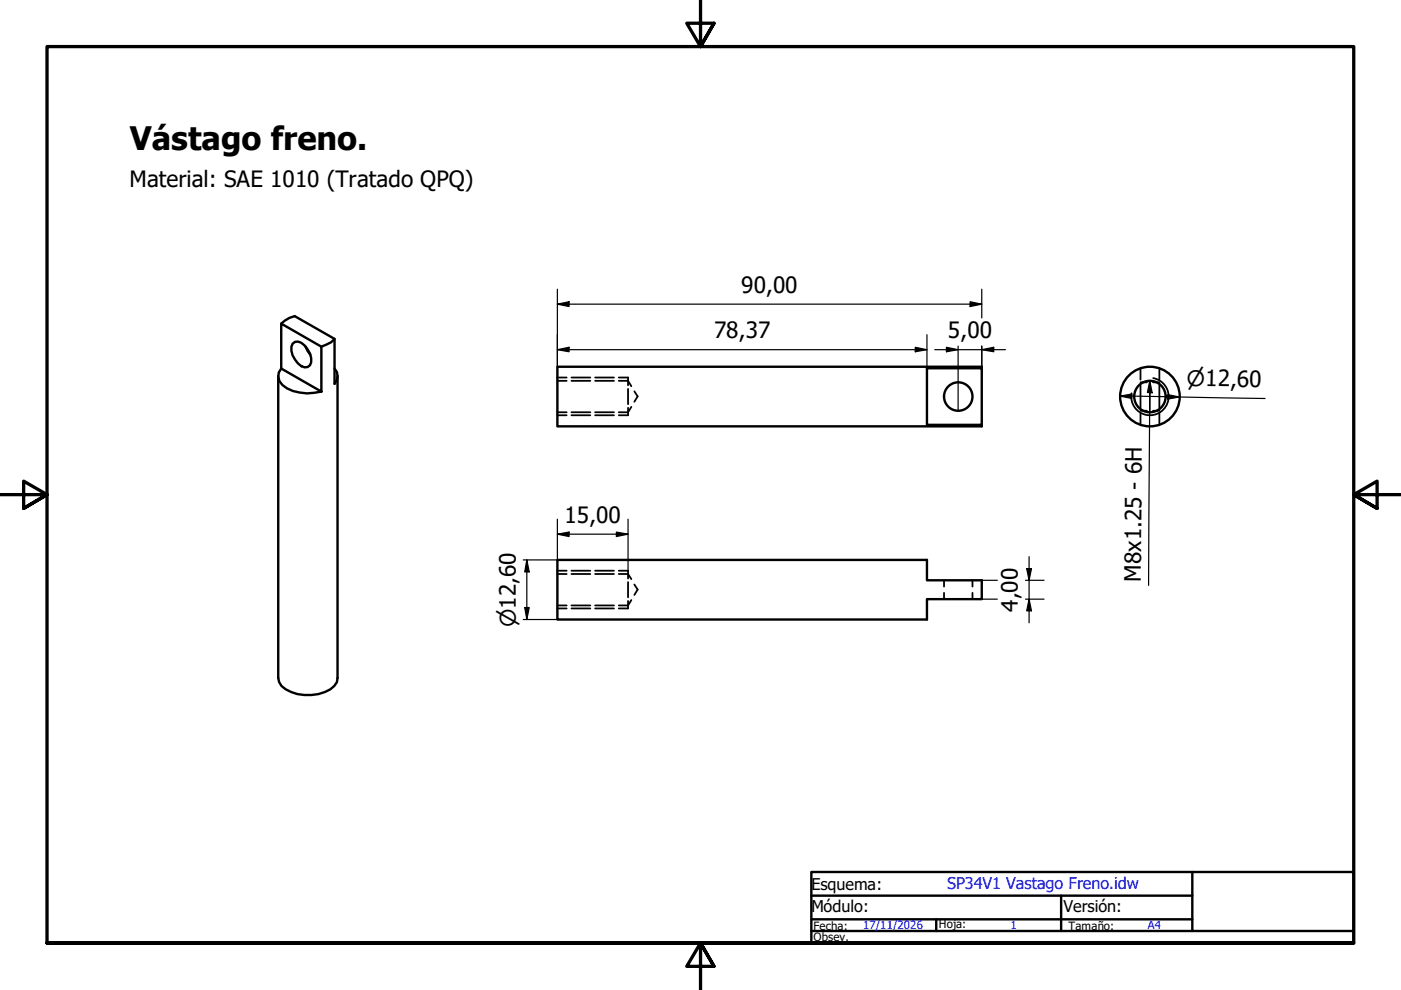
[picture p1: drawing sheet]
<svg xmlns="http://www.w3.org/2000/svg" width="297mm" height="210mm" viewBox="0 0 297 210" stroke-linecap="round" stroke-linejoin="round" font-family="sans-serif">
<!-- layer: Visible (ISO) -->
<g fill="none" stroke="#000" stroke-width=".51">
<path d="M59 79.7v64a3.5 3.5 0 0 0 2.7 3 9.8 9.8 0 0 0 8.3-.6l.9-.6 .5-.9 .2-.9v-64M59.6 68.6l1.7-1.2 1.2-.4 8.4 4.9v9.5a2.38 2.38 0 0 0 0-3.3M59.6 68.6l8.5 4.9v9.5l-8.5-4.9zM59.6 78.1a2.4 2.4 0 0 0 .3 3.5 9.5 9.5 0 0 0 8.2 1.4M62 72.9a1.63 1.63 0 0 1 2.6 .4 3.9 3.9 0 0 1 1.1 4.1 1.63 1.63 0 0 1-2.5-.3 3.9 3.9 0 0 1-1.2-4.2zM64.8 73.4l1 1.8M70.9 71.9l-.7 .7-2.1 .9M196.5 78.1h11.7v12h-11.7zM208.2 78.1v-.3h-90v12.6h90v-.3M118.2 118.7h78.3v4.3h11.7v4h-11.7v4.4h-78.3z"/>
<circle cx="203.2" cy="84.1" r="3"/>
<circle cx="243.8" cy="84.1" r="3.3"/>
<circle cx="243.8" cy="84.1" r="6.3"/>
</g>
<!-- layer: Hidden (ISO) -->
<g fill="none" stroke="#000" stroke-width=".38">
<path d="M241.8 78.1v2.4M245.8 78.1v2.4M118.2 87.4h1.9M118.2 80.7h1.9M118.2 88h1.9M118.2 80h1.9M121.2 87.4h4M121.2 80.7h4M121.2 88h4M121.2 80h4M126.2 87.4h4M126.2 80.7h4"/>
<path d="M126.2 88h4M126.2 80h4M131.2 80.7h2l.7 1.2M131.2 80h2v1.7M133.2 86.5v1.5h-2M133.2 82.5v3.2M133.9 86.3l-.7 1.1h-2M134.5 83l.7 1-.7 1.2M241.8 81.7v4.8M241.8 87.7v2.4M241.8 81.1h1.3M241.8 87.1h1.3"/>
<path d="M244.5 81.1h1.3M244.5 87.1h1.3M245.8 81.7v4.8M245.8 87.7v2.4M118.2 128.4h1.9M118.2 121.7h1.9M118.2 129h1.9M118.2 121h1.9M121.2 128.4h4M121.2 121.7h4M121.2 129h4M121.2 121h4"/>
<path d="M126.2 128.4h4M126.2 121.7h4M126.2 129h4M126.2 121h4M131.2 121h2v1.7M131.2 121.7h2l.7 1.1M133.2 123.4v3.3M133.2 127.4v1.6h-2M133.9 127.2l-.7 1.2h-2M134.5 123.9l.7 1.1-.7 1.1M200.2 123v1.4M200.2 125.7v1.3"/>
<path d="M206.2 123v1.4M206.2 125.7v1.3"/>
</g>
<!-- layer: Visible Narrow (ISO) -->
<path d="M244.5 80.2a4 4 0 0 1 3.2 4.6 4 4 0 0 1-4.6 3.2 4 4 0 0 1-3.2-4.6" fill="none" stroke="#000" stroke-width=".38"/>
<!-- layer: Border (ISO) -->
<path d="M148.5 -.1v10l-2.9-5h5.8l-2.9 5 2.9-5M0 104.9h10l-5-2.9v5.8l5-2.9-5 2.9M297 104.9h-10l5-2.9v5.8l-5-2.9 5 2.9M10 199.9v-190h277v190h-277h277M151.4 204.9l-2.9-5 2.9 5h-5.8l2.9-5v10" fill="none" stroke="#000" stroke-width=".7"/>
<!-- layer: Title (ISO) -->
<path d="M172 184.9h115v15h-115zM172 197.4h80.8M172 194.9h80.8M172 189.9h80.8M198.5 194.9v2.5M225 189.9v7.5M252.8 184.9v12.5h34.2" fill="none" stroke="#000" stroke-width=".51"/>
<!-- layer: Dimension (ISO) -->
<g fill="none" stroke="#000" stroke-width=".25">
<path d="M118.2 64.5l2.4-.5v1zM118.2 74.1l2.4-.5v1zM118.2 64.5h90M118.2 61.3v16.5M118.2 74.1h78.3M194.1 73.6l2.4 .5-2.4 .5zM196.5 71v7.1M198.2 74.1h15M200.7 73.6l2.4 .5-2.4 .5zM203.1 73.4v13.7M205.7 64l2.5 .5-2.5 .5zM208.2 74.1l2.5-.5v1z"/>
<path d="M208.2 61.3v6.1M208.2 73.4v4.7M237.5 84l2.5-.5v1zM237.5 84l30.7 .5M247.6 83.7l2.5 .5-2.5 .4zM111.7 118.7l.5 2.6h-.9zM111.7 118.7v12.7M118.2 113.3l2.4-.5v1zM118.2 110.1v8.6h-7.3M118.2 113.3h15M130.7 112.8l2.5 .5-2.5 .5zM133.2 110.1v10.9"/>
<path d="M218.2 118v14.1M110.9 131.4h7.3M111.3 128.8h.9l-.5 2.6zM208.2 127h3.3M208.2 123h3.3M217.4 127h4M217.4 123h4M217.7 120.6h1l-.5 2.4zM218.2 127l.5 2.5h-1z"/>
</g>
<g fill="#000">
<path d="M118.2 64.5l2.4-.5v1z" fill-rule="evenodd"/>
<path d="M118.2 74.1l2.4-.5v1z" fill-rule="evenodd"/>
<path d="M194.1 73.6l2.4 .5-2.4 .5z" fill-rule="evenodd"/>
<path d="M200.7 73.6l2.4 .5-2.4 .5z" fill-rule="evenodd"/>
<path d="M205.7 64l2.5 .5-2.5 .5z" fill-rule="evenodd"/>
<path d="M208.2 74.1l2.5-.5v1z" fill-rule="evenodd"/>
<path d="M237.5 84l2.5-.5v1z" fill-rule="evenodd"/>
<path d="M247.6 83.7l2.5 .5-2.5 .4z" fill-rule="evenodd"/>
<path d="M118.2 113.3l2.4-.5v1z" fill-rule="evenodd"/>
<path d="M130.7 112.8l2.5 .5-2.5 .5z" fill-rule="evenodd"/>
<path d="M111.3 128.8h.9l-.5 2.6z" fill-rule="evenodd"/>
<path d="M111.7 118.7l.5 2.6h-.9z" fill-rule="evenodd"/>
<path d="M217.7 120.6h1l-.5 2.4z" fill-rule="evenodd"/>
<path d="M218.2 127l.5 2.5h-1z" fill-rule="evenodd"/>
</g>
<!-- layer: Symbol (ISO) -->
<path d="M243.8 80.7l.5 2.6-1-.1zM243.8 87.4v-4.2l-.3 40.9M243.8 80.7v2.5" fill="none" stroke="#000" stroke-width=".25"/>
<path d="M243.8 80.7l.5 2.6-1-.1z" fill-rule="evenodd" fill="#000"/>
<text font-size="6.9" x="27.6" y="31.8">Vástago freno.</text>
<g font-size="4.8">
<text x="27.4" y="39.7">Material: SAE 1010 (Tratado QPQ)</text>
<text x="157.2" y="62.1">90,00</text>
<text x="151.4" y="71.7">78,37</text>
<text x="201" y="71.7">5,00</text>
<text x="119.7" y="110.9">15,00</text>
<text x="241.9" y="123.4" transform="rotate(-90 241.9 123.4)">M8x1.25 - 6H</text>
<text x="215.8" y="129.7" transform="rotate(-90 215.8 129.7)">4,00</text>
</g>
<g font-size="4.6">
<text x="251.6" y="81.8" transform="rotate(1 251.6 81.8)">⌀12,60</text>
<text x="109.3" y="132.9" transform="rotate(-90 109.3 132.9)">⌀12,60</text>
</g>
<g font-size="3.4">
<text x="172" y="188.7">Esquema:</text>
<text x="172" y="193.5">Módulo:</text>
<text x="225.5" y="193.5">Versión:</text>
</g>
<text font-size="3.4" fill="#00f" x="200.8" y="188.5">SP34V1 Vastago Freno.idw</text>
<g font-size="2.4">
<text x="172.5" y="197.2">Fecha:</text>
<text x="199.1" y="196.8">Hoja:</text>
<text x="226.6" y="197.1">Tamaño:</text>
<text x="172.5" y="199.6">Obsev.</text>
</g>
<g font-size="2.4" fill="#00f">
<text x="183" y="197">17/11/2026</text>
<text x="214.2" y="196.9">1</text>
<text x="243.4" y="197">A4</text>
</g>
</svg>
